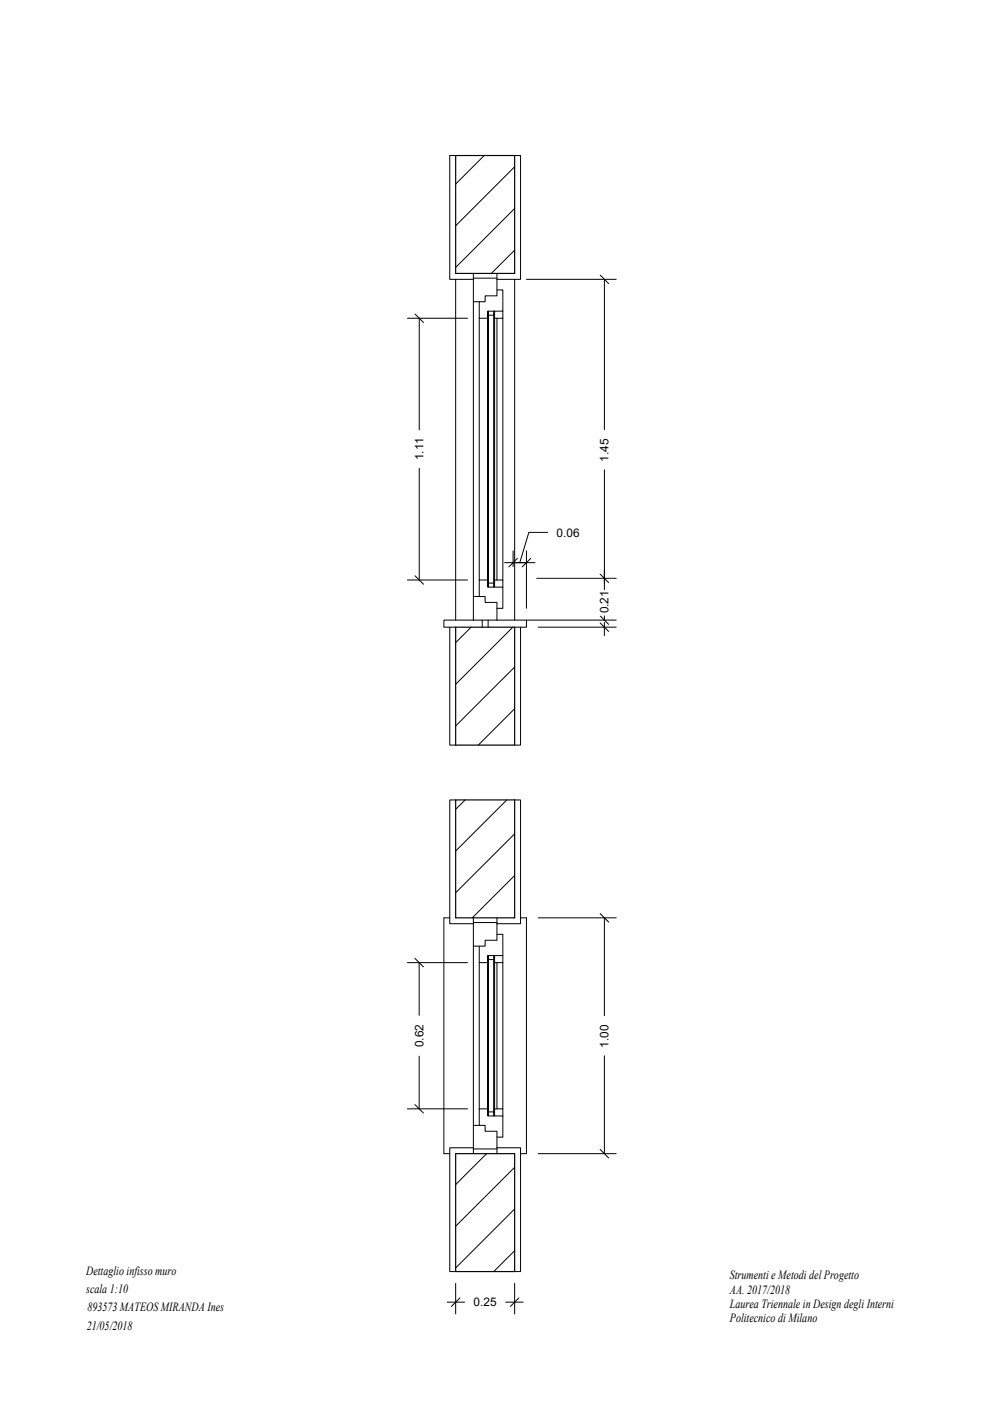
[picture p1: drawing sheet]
<svg xmlns="http://www.w3.org/2000/svg" width="420mm" height="594mm" viewBox="0 0 420 594" stroke-linecap="round" stroke-linejoin="round" font-family="sans-serif">
<!-- layer: A-ANNO-SCRN -->
<g fill="none" stroke="#000" stroke-width=".42">
<path d="M205.3 66l-12.1 12M218.2 70.7l-25 25M218.2 88.4l-25 25M218.2 106.1l-9.9 9.8M199.7 266l-6.5 6.5M217.4 266l-24.2 24.2M218.2 282.8l-25 25M218.2 300.5l-15.4 15.5M197.2 339.2l-4 4M214.9 339.2l-21.7 21.7M218.2 353.6l-25 25M218.2 371.2l-18 18"/>
<path d="M218.2 388.9l-.3 .3M206.3 489.2l-13.1 13.1M218.2 495l-25 25M218.2 512.7l-25 25M218.2 530.3l-8.9 8.9"/>
</g>
<!-- layer: A-WALL-FULL -->
<path d="M193.2 66h25v49.9h-25zM193.2 266h25v50h-25zM193.2 339.2h25v50h-25zM193.2 489.2h25v50h-25z" fill="none" stroke="#000" stroke-width=".5"/>
<!-- layer: pryeccionines -->
<g fill="none" stroke="#000" stroke-width=".42">
<path d="M190.7 66h2.5M193.2 118.5v144.4M218.2 118.5v144.4M200.7 127.9v125M203.2 135v111M210.7 135v111M213.2 135v111M190.7 389.2h-2.5v100h2.5M220.7 389.2h2.5v100h-2.5M200.7 401.2v76M203.2 408.2v62M210.7 408.2v62"/>
<path d="M213.2 408.2v62"/>
</g>
<!-- layer: sezionetelaio -->
<g fill="none" stroke="#000" stroke-width=".42">
<path d="M200.7 118.5v9.4h5v-2.4h5v-7M200.7 117.9h10M209.7 131.9v3.1h3.5v-3.1M210.7 123h2.5v8.9h-6.5v3.1h-3.5v-7.1M203.2 252.9v-6.9h3.5v2.9h6.5v9.1h-2.5M209.7 248.9v-2.9h3.5v2.9M200.7 262.9h-12.5v3.1h5M200.7 262.9v-10h5v2.5h5v7.5M200.7 262.9h10M204.4 262.9v3.1M207 262.9v3.1M210.7 262.9h12.5v3.1h-5"/>
<path d="M200.7 391.7v9.5h5v-2.5h5v-7M200.7 391.2h10M210.7 396.2h2.5v9h-6.5v3h-3.5v-7M209.7 405.2v3h3.5v-3M203.2 477.2v-7h3.5v3h6.5v9h-2.5M209.7 473.2v-3h3.5v3M200.7 486.7v-9.5h5v2.5h5v7M200.7 487.2h10"/>
</g>
<!-- layer: seccionfina -->
<g fill="none" stroke="#000" stroke-width=".42">
<path d="M190.7 66v52.5h10v-2.6M218.2 66h2.5v52.5h-10v-2.6M206.7 135v111M207.1 131.9v1.8h2.2v-1.8M207.1 133.7v113.6M209.3 133.7v113.6M209.7 135v111M207.1 248.9v-1.6h2.2v1.6M190.7 266v50h2.5M220.7 266v50h-2.5M193.2 339.2h-2.5v52.5h10v-2.5M218.2 339.2h2.5v52.5h-10v-2.5"/>
<path d="M206.7 408.2v62M207.1 405.2v1.7h2.2v-1.7M207.1 406.9v64.6M209.3 406.9v64.6M209.7 408.2v62M207.1 473.2v-1.7h2.2v1.7M200.7 489.2v-2.5h-10v52.5h2.5M210.7 489.2v-2.5h10v52.5h-2.5"/>
</g>
<!-- layer: textocotasines -->
<g fill="none" stroke="#000" stroke-width=".42">
<path d="M223.2 118.4h38.1M256.3 118.4v63.8M172.8 134.9h25.4M177.8 134.9v47.4M177.8 198.6v47.4M256.3 199.2v63.7M213.9 238.6h3.6M217.5 233.6v6.6M223.2 238.6h-5.7h5.7M223.2 233.6v24.3M223.2 238.6h3.6M232.2 225.7h-8l-3.8 12.9"/>
<path d="M172.8 246h25.4M227.5 245.2h33.7M256.2 241.6v5.7M223.2 262.9h38.1M228.2 265.9h33M256.2 263.9v5.7M228.2 389.2h33.1M256.2 389.2v41.5M172.7 408.2h25.5M177.7 408.2v22.3M177.7 447.9v22.3M256.2 447.7v41.5"/>
<path d="M172.7 470.2h25.5M228.2 489.2h33.1M189.6 552.2h7.4M193.2 544.2v13M214.4 552.2h7.4M218.2 544.2v13"/>
</g>
<!-- layer: 0 -->
<g fill="none" stroke="#000" stroke-width=".42">
<path d="M254.5 116.6l3.6 3.7M176 133.1l3.5 3.7M219.3 236.8l-3.6 3.6M225 236.8l-3.6 3.6M176 244.2l3.5 3.6M254.4 243.4l3.6 3.6M254.4 264.1l3.6 3.6M254.5 261.2l3.6 3.5M254.4 387.4l3.6 3.6M175.9 406.4l3.6 3.6M175.9 468.4l3.6 3.6M254.4 487.4l3.6 3.6"/>
<path d="M195 550.4l-3.6 3.6M220 550.4l-3.6 3.6"/>
</g>
<!-- layer: textocotasines -->
<g fill="#fff" stroke="#fff" stroke-width=".42">
<path d="M253.5 433.8v10.8h5.5zM253.5 433.8h5.5v10.8z"/>
<path d="M253.5 185.3v10.8h5.5zM253.5 185.3h5.5v10.8z"/>
<path d="M253.5 250.4v10.4h5.5zM253.5 250.4h5.5v10.4z"/>
<path d="M175 185.4v10.1h5.5zM175 185.4h5.5v10.1z"/>
<path d="M175 433.6v11.2h5.5zM175 433.6h5.5v11.2z"/>
<path d="M200.1 549.4v5.5l11.2-5.5zM200.1 554.9l11.2-5.5v5.5z"/>
<path d="M235.3 223v5.5l11.2-5.5zM235.3 228.5l11.2-5.5v5.5z"/>
</g>
<g font-size="5.3">
<text x="36.5" y="540.6">Dettaglio infisso muro</text>
<text x="309.4" y="542.4">Strumenti e Metodi del Progetto</text>
<text x="36.5" y="548.5">scala 1:10</text>
<text x="309.5" y="548.5">AA. 2017/2018</text>
<text x="37" y="556.1">893573 MATEOS MIRANDA Ines</text>
<text x="309.5" y="554.6">Laurea Triennale in Design degli Interni</text>
<text x="36.8" y="563.8">21/05/2018</text>
<text x="309.5" y="560.7">Politecnico di Milano</text>
</g>
<g font-size="5">
<text x="179.5" y="195.2" transform="rotate(-90 179.5 195.2)">1.11</text>
<text x="258" y="195.8" transform="rotate(-90 258 195.8)">1.45</text>
<text x="236" y="227.5">0.06</text>
<text x="258" y="260.1" transform="rotate(-90 258 260.1)">0.21</text>
<text x="179.5" y="444.1" transform="rotate(-90 179.5 444.1)">0.62</text>
<text x="258" y="444.2" transform="rotate(-90 258 444.2)">1.00</text>
<text x="200.8" y="553.9">0.25</text>
</g>
</svg>
